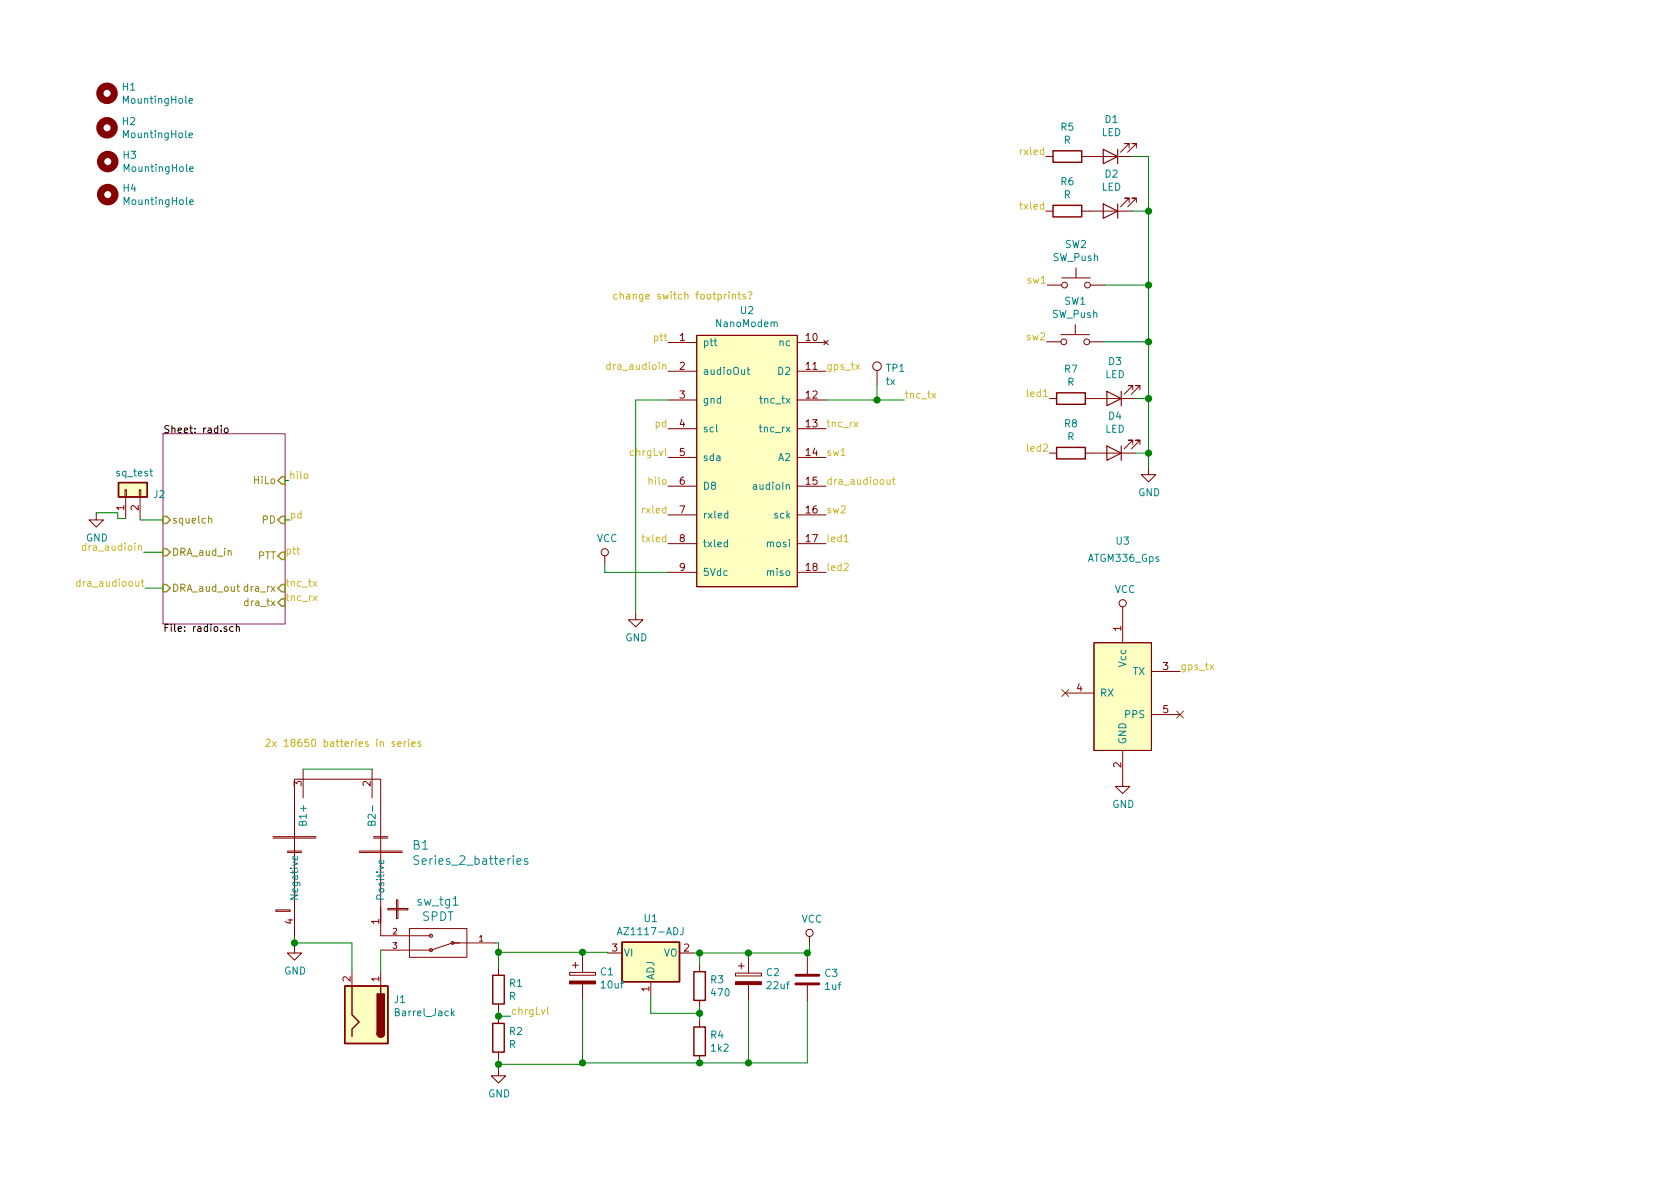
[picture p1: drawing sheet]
EESchema Schematic File Version 4
LIBS:APRS_MicroNode-cache
EELAYER 29 0
EELAYER END
$Descr A4 11693 8268
encoding utf-8
Sheet 1 2
Title ""
Date ""
Rev ""
Comp ""
Comment1 ""
Comment2 ""
Comment3 ""
Comment4 ""
$EndDescr
$Sheet
S 1135 3010 850  1325
U 5BEF53E5
F0 "radio" 50
F1 "radio.sch" 50
F2 "HiLo" I R 1985 3335 50 
F3 "PD" I R 1985 3610 50 
F4 "PTT" I R 1985 3860 50 
F5 "dra_rx" I R 1985 4085 50 
F6 "dra_tx" I R 1985 4185 50 
F7 "DRA_aud_in" I L 1135 3835 50 
F8 "DRA_aud_out" I L 1135 4085 50 
F9 "squelch" I L 1135 3610 50 
$EndSheet
$Comp
L MainWorking:ATGM336_Gps U3
U 1 1
P 7815 3915
F 0 "U3" H 7815 4075 50  0000 C CNN
F 1 "ATGM336_Gps" H 7825 3955 50  0000 C CNN
F 2 "MainWorking:ATGM336_GPS_Vertical" H 7815 3915 50  0001 C CNN
F 3 "" H 7815 3915 50  0001 C CNN
	1    7815 3915
	1    0    0    -1  
$EndComp
$Comp
L Switch:SW_Push SW2
U 1 1
P 7490 1975
F 0 "SW2" H 7490 2260 50  0000 C CNN
F 1 "SW_Push" H 7490 2169 50  0000 C CNN
F 2 "Button_Switch_THT:SW_PUSH_6mm_H5mm" H 7490 2175 50  0001 C CNN
F 3 "" H 7490 2175 50  0001 C CNN
	1    7490 1975
	1    0    0    -1  
$EndComp
$Comp
L Switch:SW_Push SW1
U 1 1
P 7485 2370
F 0 "SW1" H 7485 2655 50  0000 C CNN
F 1 "SW_Push" H 7485 2564 50  0000 C CNN
F 2 "Button_Switch_THT:SW_PUSH_6mm_H5mm" H 7485 2570 50  0001 C CNN
F 3 "" H 7485 2570 50  0001 C CNN
	1    7485 2370
	1    0    0    -1  
$EndComp
Text Label 1985 3860 0    50   ~ 0
ptt
Text Label 4650 2375 2    50   ~ 0
ptt
Text Label 1985 4185 0    50   ~ 0
tnc_rx
Text Label 1985 4085 0    50   ~ 0
tnc_tx
$Comp
L MainWorking:NanoModem U2
U 1 1
P 5200 1425
F 0 "U2" H 5200 700 50  0000 C CNN
F 1 "NanoModem" H 5200 609 50  0000 C CNN
F 2 "MainWorking:Nanomodem_TNC_2.0" H 5200 1425 50  0001 C CNN
F 3 "" H 5200 1425 50  0001 C CNN
	1    5200 1425
	1    0    0    -1  
$EndComp
Text Label 1000 3835 2    50   ~ 0
dra_audioin
Wire Wire Line
	1000 3835 1135 3835
Text Label 1010 4085 2    50   ~ 0
dra_audioout
Wire Wire Line
	1010 4085 1135 4085
Text Label 5750 2975 0    50   ~ 0
tnc_rx
Text Label 6295 2775 0    50   ~ 0
tnc_tx
Text Label 4650 3175 2    50   ~ 0
chrgLvl
Text Label 3555 7065 0    50   ~ 0
chrgLvl
$Comp
L power:GND #PWR0101
U 1 1
P 2050 6575
F 0 "#PWR0101" H 2050 6325 50  0001 C CNN
F 1 "GND" H 2055 6402 50  0000 C CNN
F 2 "" H 2050 6575 50  0001 C CNN
F 3 "" H 2050 6575 50  0001 C CNN
	1    2050 6575
	1    0    0    -1  
$EndComp
$Comp
L Device:R R1
U 1 1
P 3470 6880
F 0 "R1" H 3540 6926 50  0000 L CNN
F 1 "R" H 3540 6835 50  0000 L CNN
F 2 "Resistor_SMD:R_0805_2012Metric" V 3400 6880 50  0001 C CNN
F 3 "~" H 3470 6880 50  0001 C CNN
	1    3470 6880
	1    0    0    -1  
$EndComp
$Comp
L Device:R R2
U 1 1
P 3470 7215
F 0 "R2" H 3540 7261 50  0000 L CNN
F 1 "R" H 3540 7170 50  0000 L CNN
F 2 "Resistor_SMD:R_0805_2012Metric" V 3400 7215 50  0001 C CNN
F 3 "~" H 3470 7215 50  0001 C CNN
	1    3470 7215
	1    0    0    -1  
$EndComp
Wire Wire Line
	2110 5345 2590 5345
$Comp
L power:GND #PWR0102
U 1 1
P 3470 7430
F 0 "#PWR0102" H 3470 7180 50  0001 C CNN
F 1 "GND" H 3475 7257 50  0000 C CNN
F 2 "" H 3470 7430 50  0001 C CNN
F 3 "" H 3470 7430 50  0001 C CNN
	1    3470 7430
	1    0    0    -1  
$EndComp
Wire Wire Line
	3470 7030 3470 7065
Wire Wire Line
	3470 7065 3555 7065
Connection ~ 3470 7065
Text Notes 1840 5200 0    50   ~ 0
2x 18650 batteries in series\n
$Comp
L Regulator_Linear:AZ1117-ADJ U1
U 1 1
P 4530 6625
F 0 "U1" H 4530 6867 50  0000 C CNN
F 1 "AZ1117-ADJ" H 4530 6776 50  0000 C CNN
F 2 "Package_TO_SOT_SMD:TO-252-3_TabPin2" H 4530 6875 50  0001 C CIN
F 3 "https://www.diodes.com/assets/Datasheets/AZ1117.pdf" H 4530 6625 50  0001 C CNN
	1    4530 6625
	1    0    0    -1  
$EndComp
$Comp
L Device:CP C1
U 1 1
P 4055 6800
F 0 "C1" H 4173 6846 50  0000 L CNN
F 1 "10uf" H 4173 6755 50  0000 L CNN
F 2 "Capacitor_Tantalum_SMD:CP_EIA-2012-12_Kemet-R_Pad1.30x1.05mm_HandSolder" H 4093 6650 50  0001 C CNN
F 3 "~" H 4055 6800 50  0001 C CNN
	1    4055 6800
	1    0    0    -1  
$EndComp
Wire Wire Line
	3470 7430 3470 7400
Wire Wire Line
	3470 7400 4055 7400
Wire Wire Line
	4055 7400 4055 7390
Connection ~ 3470 7400
Wire Wire Line
	3470 7400 3470 7365
Wire Wire Line
	4230 6620 4230 6625
Wire Wire Line
	4055 6650 4055 6620
Wire Wire Line
	4055 6620 4230 6620
$Comp
L Device:R R3
U 1 1
P 4870 6855
F 0 "R3" H 4940 6901 50  0000 L CNN
F 1 "470" H 4940 6810 50  0000 L CNN
F 2 "Resistor_SMD:R_0805_2012Metric" V 4800 6855 50  0001 C CNN
F 3 "~" H 4870 6855 50  0001 C CNN
	1    4870 6855
	1    0    0    -1  
$EndComp
$Comp
L Device:R R4
U 1 1
P 4870 7240
F 0 "R4" H 4940 7286 50  0000 L CNN
F 1 "1k2" H 4940 7195 50  0000 L CNN
F 2 "Resistor_SMD:R_0805_2012Metric" V 4800 7240 50  0001 C CNN
F 3 "~" H 4870 7240 50  0001 C CNN
	1    4870 7240
	1    0    0    -1  
$EndComp
Wire Wire Line
	4870 7390 4055 7390
Connection ~ 4055 7390
Wire Wire Line
	4055 7390 4055 6950
Wire Wire Line
	4870 7090 4870 7045
Wire Wire Line
	4530 6925 4530 7045
Wire Wire Line
	4530 7045 4870 7045
Connection ~ 4870 7045
Wire Wire Line
	4870 7045 4870 7005
$Comp
L Device:CP C2
U 1 1
P 5210 6805
F 0 "C2" H 5328 6851 50  0000 L CNN
F 1 "22uf" H 5328 6760 50  0000 L CNN
F 2 "Capacitor_Tantalum_SMD:CP_EIA-2012-12_Kemet-R_Pad1.30x1.05mm_HandSolder" H 5248 6655 50  0001 C CNN
F 3 "~" H 5210 6805 50  0001 C CNN
	1    5210 6805
	1    0    0    -1  
$EndComp
$Comp
L Device:C C3
U 1 1
P 5620 6810
F 0 "C3" H 5735 6856 50  0000 L CNN
F 1 "1uf" H 5735 6765 50  0000 L CNN
F 2 "Capacitor_SMD:C_0805_2012Metric" H 5658 6660 50  0001 C CNN
F 3 "~" H 5620 6810 50  0001 C CNN
	1    5620 6810
	1    0    0    -1  
$EndComp
Wire Wire Line
	4830 6625 4870 6625
Wire Wire Line
	5620 6625 5620 6660
Wire Wire Line
	5210 6655 5210 6625
Connection ~ 5210 6625
Wire Wire Line
	5210 6625 5620 6625
Wire Wire Line
	4870 6705 4870 6625
Connection ~ 4870 6625
Wire Wire Line
	4870 6625 5210 6625
Wire Wire Line
	4870 7390 5210 7390
Wire Wire Line
	5210 7390 5210 6955
Connection ~ 4870 7390
Wire Wire Line
	5210 7390 5620 7390
Wire Wire Line
	5620 7390 5620 6960
Connection ~ 5210 7390
$Comp
L power:VCC #PWR0103
U 1 1
P 5635 6560
F 0 "#PWR0103" H 5635 6410 50  0001 C CNN
F 1 "VCC" H 5652 6733 50  0000 C CNN
F 2 "" H 5635 6560 50  0001 C CNN
F 3 "" H 5635 6560 50  0001 C CNN
	1    5635 6560
	1    0    0    -1  
$EndComp
Wire Wire Line
	5635 6560 5635 6625
Wire Wire Line
	5635 6625 5620 6625
Connection ~ 5620 6625
$Comp
L power:GND #PWR0104
U 1 1
P 7815 5415
F 0 "#PWR0104" H 7815 5165 50  0001 C CNN
F 1 "GND" H 7820 5242 50  0000 C CNN
F 2 "" H 7815 5415 50  0001 C CNN
F 3 "" H 7815 5415 50  0001 C CNN
	1    7815 5415
	1    0    0    -1  
$EndComp
$Comp
L power:VCC #PWR0105
U 1 1
P 7815 4265
F 0 "#PWR0105" H 7815 4115 50  0001 C CNN
F 1 "VCC" H 7832 4438 50  0000 C CNN
F 2 "" H 7815 4265 50  0001 C CNN
F 3 "" H 7815 4265 50  0001 C CNN
	1    7815 4265
	1    0    0    -1  
$EndComp
$Comp
L Device:LED D3
U 1 1
P 7755 2765
F 0 "D3" H 7748 2510 50  0000 C CNN
F 1 "LED" H 7748 2601 50  0000 C CNN
F 2 "LED_SMD:LED_0805_2012Metric" H 7755 2765 50  0001 C CNN
F 3 "~" H 7755 2765 50  0001 C CNN
	1    7755 2765
	-1   0    0    1   
$EndComp
$Comp
L Device:LED D4
U 1 1
P 7755 3145
F 0 "D4" H 7748 2890 50  0000 C CNN
F 1 "LED" H 7748 2981 50  0000 C CNN
F 2 "LED_SMD:LED_0805_2012Metric" H 7755 3145 50  0001 C CNN
F 3 "~" H 7755 3145 50  0001 C CNN
	1    7755 3145
	-1   0    0    1   
$EndComp
$Comp
L power:VCC #PWR0106
U 1 1
P 4210 3910
F 0 "#PWR0106" H 4210 3760 50  0001 C CNN
F 1 "VCC" H 4227 4083 50  0000 C CNN
F 2 "" H 4210 3910 50  0001 C CNN
F 3 "" H 4210 3910 50  0001 C CNN
	1    4210 3910
	1    0    0    -1  
$EndComp
Wire Wire Line
	4210 3910 4210 3975
Wire Wire Line
	4210 3975 4650 3975
$Comp
L power:GND #PWR0107
U 1 1
P 4425 4255
F 0 "#PWR0107" H 4425 4005 50  0001 C CNN
F 1 "GND" H 4430 4082 50  0000 C CNN
F 2 "" H 4425 4255 50  0001 C CNN
F 3 "" H 4425 4255 50  0001 C CNN
	1    4425 4255
	1    0    0    -1  
$EndComp
Wire Wire Line
	4425 4255 4425 2775
Wire Wire Line
	4425 2775 4650 2775
Text Label 2015 3610 0    50   ~ 0
pd
Wire Wire Line
	2015 3610 1985 3610
Text Label 7305 2765 2    50   ~ 0
led1
Text Label 7305 3145 2    50   ~ 0
led2
$Comp
L Device:R R8
U 1 1
P 7455 3145
F 0 "R8" V 7248 3145 50  0000 C CNN
F 1 "R" V 7339 3145 50  0000 C CNN
F 2 "Resistor_SMD:R_0805_2012Metric" V 7385 3145 50  0001 C CNN
F 3 "~" H 7455 3145 50  0001 C CNN
	1    7455 3145
	0    1    1    0   
$EndComp
$Comp
L Device:R R7
U 1 1
P 7455 2765
F 0 "R7" V 7248 2765 50  0000 C CNN
F 1 "R" V 7339 2765 50  0000 C CNN
F 2 "Resistor_SMD:R_0805_2012Metric" V 7385 2765 50  0001 C CNN
F 3 "~" H 7455 2765 50  0001 C CNN
	1    7455 2765
	0    1    1    0   
$EndComp
$Comp
L power:GND #PWR0108
U 1 1
P 7995 3245
F 0 "#PWR0108" H 7995 2995 50  0001 C CNN
F 1 "GND" H 8000 3072 50  0000 C CNN
F 2 "" H 7995 3245 50  0001 C CNN
F 3 "" H 7995 3245 50  0001 C CNN
	1    7995 3245
	1    0    0    -1  
$EndComp
Wire Wire Line
	7995 3245 7995 3145
Wire Wire Line
	7995 3145 7905 3145
Wire Wire Line
	7905 2765 7995 2765
Wire Wire Line
	7995 2765 7995 3145
Connection ~ 7995 3145
$Comp
L MainWorking:Series_2_batteries B1
U 1 1
P 2350 5115
F 0 "B1" H 2868 4358 60  0000 L CNN
F 1 "Series_2_batteries" H 2868 4252 60  0000 L CNN
F 2 "MainWorking:18650_Double_Holder" H 2350 5115 60  0001 C CNN
F 3 "" H 2350 5115 60  0001 C CNN
	1    2350 5115
	1    0    0    -1  
$EndComp
Wire Wire Line
	7685 2370 7995 2370
Connection ~ 7995 2765
Wire Wire Line
	7690 1975 7995 1975
Wire Wire Line
	7995 1975 7995 2370
Connection ~ 7995 2370
Wire Wire Line
	7995 2370 7995 2765
Text Label 7290 1975 2    50   ~ 0
sw1
Text Label 7285 2370 2    50   ~ 0
sw2
Text Label 5750 3975 0    50   ~ 0
led2
Text Label 5750 3775 0    50   ~ 0
led1
Text Label 5750 3575 0    50   ~ 0
sw2
Text Label 5750 3175 0    50   ~ 0
sw1
Text Label 2010 3335 0    50   ~ 0
hilo
Wire Wire Line
	2010 3335 1985 3335
Text Label 4650 2975 2    50   ~ 0
pd
Text Label 4650 3375 2    50   ~ 0
hilo
Text Label 8215 4665 0    50   ~ 0
gps_tx
Text Label 5750 2575 0    50   ~ 0
gps_tx
$Comp
L Device:LED D1
U 1 1
P 7730 1080
F 0 "D1" H 7723 825 50  0000 C CNN
F 1 "LED" H 7723 916 50  0000 C CNN
F 2 "LED_SMD:LED_0805_2012Metric" H 7730 1080 50  0001 C CNN
F 3 "~" H 7730 1080 50  0001 C CNN
	1    7730 1080
	-1   0    0    1   
$EndComp
$Comp
L Device:LED D2
U 1 1
P 7730 1460
F 0 "D2" H 7723 1205 50  0000 C CNN
F 1 "LED" H 7723 1296 50  0000 C CNN
F 2 "LED_SMD:LED_0805_2012Metric" H 7730 1460 50  0001 C CNN
F 3 "~" H 7730 1460 50  0001 C CNN
	1    7730 1460
	-1   0    0    1   
$EndComp
$Comp
L Device:R R6
U 1 1
P 7430 1460
F 0 "R6" V 7223 1460 50  0000 C CNN
F 1 "R" V 7314 1460 50  0000 C CNN
F 2 "Resistor_SMD:R_0805_2012Metric" V 7360 1460 50  0001 C CNN
F 3 "~" H 7430 1460 50  0001 C CNN
	1    7430 1460
	0    1    1    0   
$EndComp
$Comp
L Device:R R5
U 1 1
P 7430 1080
F 0 "R5" V 7223 1080 50  0000 C CNN
F 1 "R" V 7314 1080 50  0000 C CNN
F 2 "Resistor_SMD:R_0805_2012Metric" V 7360 1080 50  0001 C CNN
F 3 "~" H 7430 1080 50  0001 C CNN
	1    7430 1080
	0    1    1    0   
$EndComp
Text Label 4650 3775 2    50   ~ 0
txled
Text Label 4650 3575 2    50   ~ 0
rxled
Text Label 7280 1080 2    50   ~ 0
rxled
Text Label 7280 1460 2    50   ~ 0
txled
Wire Wire Line
	7880 1460 7995 1460
Wire Wire Line
	7995 1460 7995 1975
Connection ~ 7995 1975
Wire Wire Line
	7880 1080 7995 1080
Wire Wire Line
	7995 1080 7995 1460
Connection ~ 7995 1460
Text Notes 4260 2085 0    50   ~ 0
change switch footprints?
NoConn ~ 8215 4965
NoConn ~ 7415 4815
$Comp
L MainWorking:SPDT sw_tg1
U 1 1
P 3050 6855
F 0 "sw_tg1" H 3050 6268 60  0000 C CNN
F 1 "SPDT" H 3050 6374 60  0000 C CNN
F 2 "Connector_PinHeader_2.54mm:PinHeader_1x03_P2.54mm_Vertical" H 3050 6855 60  0001 C CNN
F 3 "" H 3050 6855 60  0001 C CNN
	1    3050 6855
	-1   0    0    1   
$EndComp
Wire Wire Line
	3450 6555 3470 6555
Wire Wire Line
	3470 6555 3470 6620
Wire Wire Line
	4055 6620 3470 6620
Connection ~ 4055 6620
Connection ~ 3470 6620
Wire Wire Line
	3470 6620 3470 6730
Wire Wire Line
	2050 6505 2050 6555
$Comp
L Connector:Barrel_Jack J1
U 1 1
P 2550 7055
F 0 "J1" V 2653 7243 50  0000 L CNN
F 1 "Barrel_Jack" V 2562 7243 50  0000 L CNN
F 2 "Connector_PinHeader_2.54mm:PinHeader_1x02_P2.54mm_Vertical" H 2600 7015 50  0001 C CNN
F 3 "~" H 2600 7015 50  0001 C CNN
	1    2550 7055
	0    1    -1   0   
$EndComp
Wire Wire Line
	2650 6605 2650 6755
Wire Wire Line
	2050 6555 2450 6555
Wire Wire Line
	2450 6555 2450 6755
Connection ~ 2050 6555
Wire Wire Line
	2050 6555 2050 6575
Text Label 4650 2575 2    50   ~ 0
dra_audioin
Text Label 5750 3375 0    50   ~ 0
dra_audioout
$Comp
L Connector:TestPoint TP1
U 1 1
P 6105 2670
F 0 "TP1" H 6163 2788 50  0000 L CNN
F 1 "tx" H 6163 2697 50  0000 L CNN
F 2 "Connector_PinHeader_2.54mm:PinHeader_1x01_P2.54mm_Vertical" H 6305 2670 50  0001 C CNN
F 3 "~" H 6305 2670 50  0001 C CNN
	1    6105 2670
	1    0    0    -1  
$EndComp
Wire Wire Line
	6105 2670 6105 2775
Wire Wire Line
	6105 2775 5750 2775
Wire Wire Line
	6105 2775 6295 2775
Connection ~ 6105 2775
$Comp
L Mechanical:MountingHole H1
U 1 1
P 745 640
F 0 "H1" H 845 686 50  0000 L CNN
F 1 "MountingHole" H 845 595 50  0000 L CNN
F 2 "MountingHole:MountingHole_2.5mm_Pad" H 745 640 50  0001 C CNN
F 3 "~" H 745 640 50  0001 C CNN
	1    745  640 
	1    0    0    -1  
$EndComp
$Comp
L Mechanical:MountingHole H2
U 1 1
P 745 880
F 0 "H2" H 845 926 50  0000 L CNN
F 1 "MountingHole" H 845 835 50  0000 L CNN
F 2 "MountingHole:MountingHole_2.5mm_Pad" H 745 880 50  0001 C CNN
F 3 "~" H 745 880 50  0001 C CNN
	1    745  880 
	1    0    0    -1  
$EndComp
$Comp
L Mechanical:MountingHole H3
U 1 1
P 750 1115
F 0 "H3" H 850 1161 50  0000 L CNN
F 1 "MountingHole" H 850 1070 50  0000 L CNN
F 2 "MountingHole:MountingHole_2.5mm_Pad" H 750 1115 50  0001 C CNN
F 3 "~" H 750 1115 50  0001 C CNN
	1    750  1115
	1    0    0    -1  
$EndComp
$Comp
L Mechanical:MountingHole H4
U 1 1
P 750 1345
F 0 "H4" H 850 1391 50  0000 L CNN
F 1 "MountingHole" H 850 1300 50  0000 L CNN
F 2 "MountingHole:MountingHole_2.5mm_Pad" H 750 1345 50  0001 C CNN
F 3 "~" H 750 1345 50  0001 C CNN
	1    750  1345
	1    0    0    -1  
$EndComp
$Comp
L Connector_Generic:Conn_01x02 J2
U 1 1
P 875 3400
F 0 "J2" V 839 3212 50  0000 R CNN
F 1 "sq_test" V 990 3475 50  0000 R CNN
F 2 "Connector_PinHeader_1.27mm:PinHeader_1x02_P1.27mm_Vertical" H 875 3400 50  0001 C CNN
F 3 "~" H 875 3400 50  0001 C CNN
	1    875  3400
	0    -1   -1   0   
$EndComp
Wire Wire Line
	975  3600 975  3610
Wire Wire Line
	975  3610 1135 3610
$Comp
L power:GND #PWR0110
U 1 1
P 670 3560
F 0 "#PWR0110" H 670 3310 50  0001 C CNN
F 1 "GND" H 675 3387 50  0000 C CNN
F 2 "" H 670 3560 50  0001 C CNN
F 3 "" H 670 3560 50  0001 C CNN
	1    670  3560
	1    0    0    -1  
$EndComp
Wire Wire Line
	670  3560 820  3560
Wire Wire Line
	820  3560 820  3600
Wire Wire Line
	820  3600 875  3600
$EndSCHEMATC
